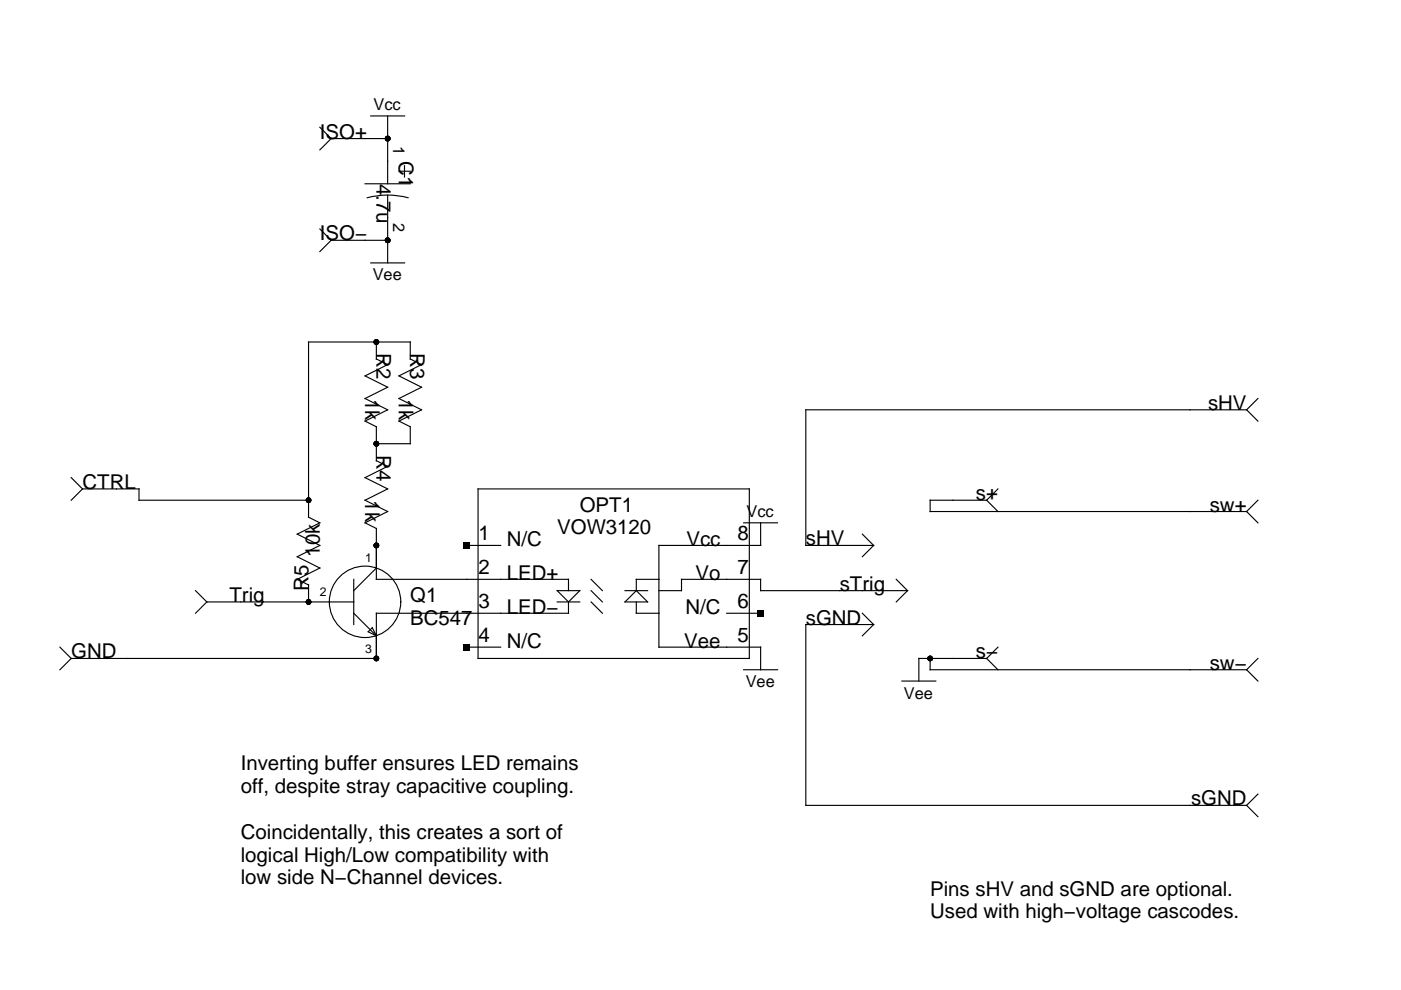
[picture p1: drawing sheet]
<svg xmlns="http://www.w3.org/2000/svg" width="297mm" height="210mm" viewBox="0 0 297 210" stroke-linecap="round" stroke-linejoin="round" font-family="sans-serif">
<g fill="none" stroke="#000" stroke-width=".24">
<path d="M67.8 27l2.4 2.4M70.2 29.4h12M70.2 29.4l-2.4 2.4M77.4 39h9.6M78.6 24.6h7.2M82.2 24.6v14.4M84.6 36.3h2.4M85.8 35.1v2.4M67.8 48.6l2.4 2.3M70.2 50.9h12M70.2 50.9l-2.4 2.4M77.8 41.9a16.8 16.8 0 0 1 8.7 0"/>
<path d="M78.6 55.7h7.2M82.2 41.4v14.3M79.8 72.5v3.7M79.8 76.1l2.4 1.2M82.2 77.3l-4.8 2.4 4.8 2.4-4.8 2.4 4.8 2.4-4.8 2.4 2.4 1.2v7.2M87 76.2v-3.7h-21.6v37.2l2.4 1.2-4.8 2.3 4.8 2.4-4.8 2.4 4.8 2.4-4.8 2.4 2.4 1.2M87 76.1l2.4 1.2M89.4 77.3l-4.8 2.4 4.8 2.4-4.8 2.4 4.8 2.4-4.8 2.4 2.4 1.2v3.6h-7.2M79.8 97.7l2.4 1.2M82.2 98.9l-4.8 2.4 4.8 2.4-4.8 2.4 4.8 2.4-4.8 2.4 2.4 1.2v10.7h40.7v2.4M264.3 86.9h-93.4v28.7h14.3M264.3 86.9l2.4 2.4"/>
<path d="M266.7 84.5l-2.4 2.4M15.1 101.3l2.4 2.4M17.5 103.7l-2.4 2.4M17.5 103.7h12v2.4h35.9M99 115.6h7.2M101.4 103.7h57.5v35.9h-57.5zM157.7 110.9h7.2M161.3 110.9v4.7h-21.6v21.6h21.6v4.8M182.8 113.2l2.4 2.4M185.2 115.6l-2.4 2.4M209.2 106.1h-12v2.4h67.1M209.2 106.1l2.4 2.4"/>
<path d="M211.6 103.7l-2.4 2.4M264.3 108.5l2.4 2.4M266.7 106.1l-2.4 2.4M12.7 137.2l2.4 2.4M15.1 139.6l-2.4 2.4M41.5 125.2l2.4 2.4M43.9 127.6h31.1M43.9 127.6l-2.4 2.4M65.4 124v3.6M75 130l4.8 4.8M75 122.8v9.6M78.1 134l.8-.9 .9 1.7z"/>
<path d="M79.8 120.4l-4.8 4.8M99 137.2h7.2M118.1 127.6h4.8M118.1 125.2h4.8l-2.4 2.4zM120.5 127.6v2.4h-40.7v9.6h-64.7M125.3 122.8l2.4 2.4M125.3 125.2l2.4 2.4M125.3 127.6l2.4 2.4M132.5 127.6l2.4-2.4 2.4 2.4zM132.5 125.2h4.8M134.9 127.6v2.4h4.8M139.7 122.8h-4.8v2.4"/>
<path d="M139.7 125.2h4.8v-2.4h16.8v2.4h31.1M154.1 130h7.2M182.8 130l2.4 2.4M185.2 132.4l-2.4 2.4M185.2 132.4h-14.3v38.4h93.4M190 122.8l2.4 2.4M192.4 125.2l-2.4 2.4M197.2 139.6v2.4h67.1M209.2 139.6h-14.4v4.8M209.2 139.6l2.4 2.4M211.6 137.2l-2.4 2.4M266.7 139.6l-2.4 2.4"/>
<path d="M157.7 142h7.2M191.2 144.4h7.2M264.3 142l2.4 2.4M264.3 170.8l2.4 2.4M266.7 168.4l-2.4 2.4"/>
<circle cx="77.4" cy="127.6" r="7.6"/>
</g>
<g fill="#000">
<path d="M98.2 114.9h1.5v1.5h-1.5zM98.2 136.5h1.5v1.4h-1.5zM160.5 129.3h1.5v1.4h-1.5z"/>
<circle cx="82.2" cy="29.4" r=".6"/>
<circle cx="82.2" cy="50.9" r=".6"/>
<circle cx="79.8" cy="72.5" r=".6"/>
<circle cx="79.8" cy="94.1" r=".6"/>
<circle cx="65.4" cy="106.1" r=".6"/>
<circle cx="79.8" cy="115.6" r=".6"/>
<circle cx="65.4" cy="127.6" r=".6"/>
<circle cx="79.8" cy="139.6" r=".6"/>
<circle cx="197.2" cy="139.6" r=".6"/>
</g>
<g font-size="4.3">
<text x="67.8" y="29.4">ISO+</text>
<text x="84.6" y="34.2" transform="rotate(90 84.6 34.2)">C1</text>
<text x="79.8" y="39" transform="rotate(90 79.8 39)">4.7u</text>
<text x="67.8" y="50.9">ISO−</text>
<text x="79.8" y="74.9" transform="rotate(90 79.8 74.9)">R2</text>
<text x="87" y="74.9" transform="rotate(90 87 74.9)">R3</text>
<text x="77.4" y="84.5" transform="rotate(90 77.4 84.5)">1k</text>
<text x="84.6" y="84.5" transform="rotate(90 84.6 84.5)">1k</text>
<text x="256.1" y="86.9">sHV</text>
<text x="79.8" y="96.5" transform="rotate(90 79.8 96.5)">R4</text>
<text x="17.5" y="103.7">CTRL</text>
<text x="77.4" y="106.1" transform="rotate(90 77.4 106.1)">1k</text>
<text x="206.9" y="106.1">s+</text>
<text x="118.1" y="113.2">VOW3120</text>
<text x="122.9" y="108.5">OPT1</text>
<text x="256.5" y="108.5">sw+</text>
<text x="67.8" y="118" transform="rotate(-90 67.8 118)">10k</text>
<text x="101.5" y="114.6">1</text>
<text x="107.5" y="115.8">N/C</text>
<text x="145.5" y="115.8">Vcc</text>
<text x="156.4" y="114.6">8</text>
<text x="170.9" y="115.6">sHV</text>
<text x="65.4" y="125.2" transform="rotate(-90 65.4 125.2)">R5</text>
<text x="101.5" y="121.8">2</text>
<text x="107.5" y="123">LED+</text>
<text x="147.5" y="123">Vo</text>
<text x="156.4" y="121.8">7</text>
<text x="178" y="125.2">sTrig</text>
<text x="48.6" y="127.6">Trig</text>
<text x="87" y="127.6">Q1</text>
<text x="101.5" y="128.9">3</text>
<text x="107.5" y="130.1">LED−</text>
<text x="145.3" y="130.1">N/C</text>
<text x="156.4" y="128.9">6</text>
<text x="87" y="132.4">BC547</text>
<text x="101.5" y="136.1">4</text>
<text x="107.5" y="137.3">N/C</text>
<text x="145.1" y="137.3">Vee</text>
<text x="156.4" y="136.1">5</text>
<text x="170.9" y="132.4">sGND</text>
<text x="15.1" y="139.6">GND</text>
<text x="206.9" y="139.6">s−</text>
<text x="256.5" y="142">sw−</text>
<text x="51" y="163.3">Inverting buffer ensures LED remains</text>
<text x="51" y="168.1">off, despite stray capacitive coupling.</text>
<text x="252.5" y="170.8">sGND</text>
<text x="51" y="177.8">Coincidentally, this creates a sort of</text>
<text x="51" y="182.7">logical High/Low compatibility with</text>
<text x="51" y="187.5">low side N−Channel devices.</text>
<text x="197.2" y="189.9">Pins sHV and sGND are optional.</text>
<text x="197.2" y="194.7">Used with high−voltage cascodes.</text>
</g>
<g font-size="3.5">
<text x="79.2" y="23.4">Vcc</text>
<text x="83.4" y="31.1" transform="rotate(90 83.4 31.1)">1</text>
<text x="83.4" y="47.4" transform="rotate(90 83.4 47.4)">2</text>
<text x="79" y="59.5">Vee</text>
<text x="158.3" y="109.7">Vcc</text>
<text x="158.1" y="145.7">Vee</text>
<text x="191.7" y="148.1">Vee</text>
</g>
<g font-size="2.6">
<text x="77.4" y="119.2">1</text>
<text x="67.8" y="126.4">2</text>
<text x="77.4" y="138.4">3</text>
</g>
</svg>
